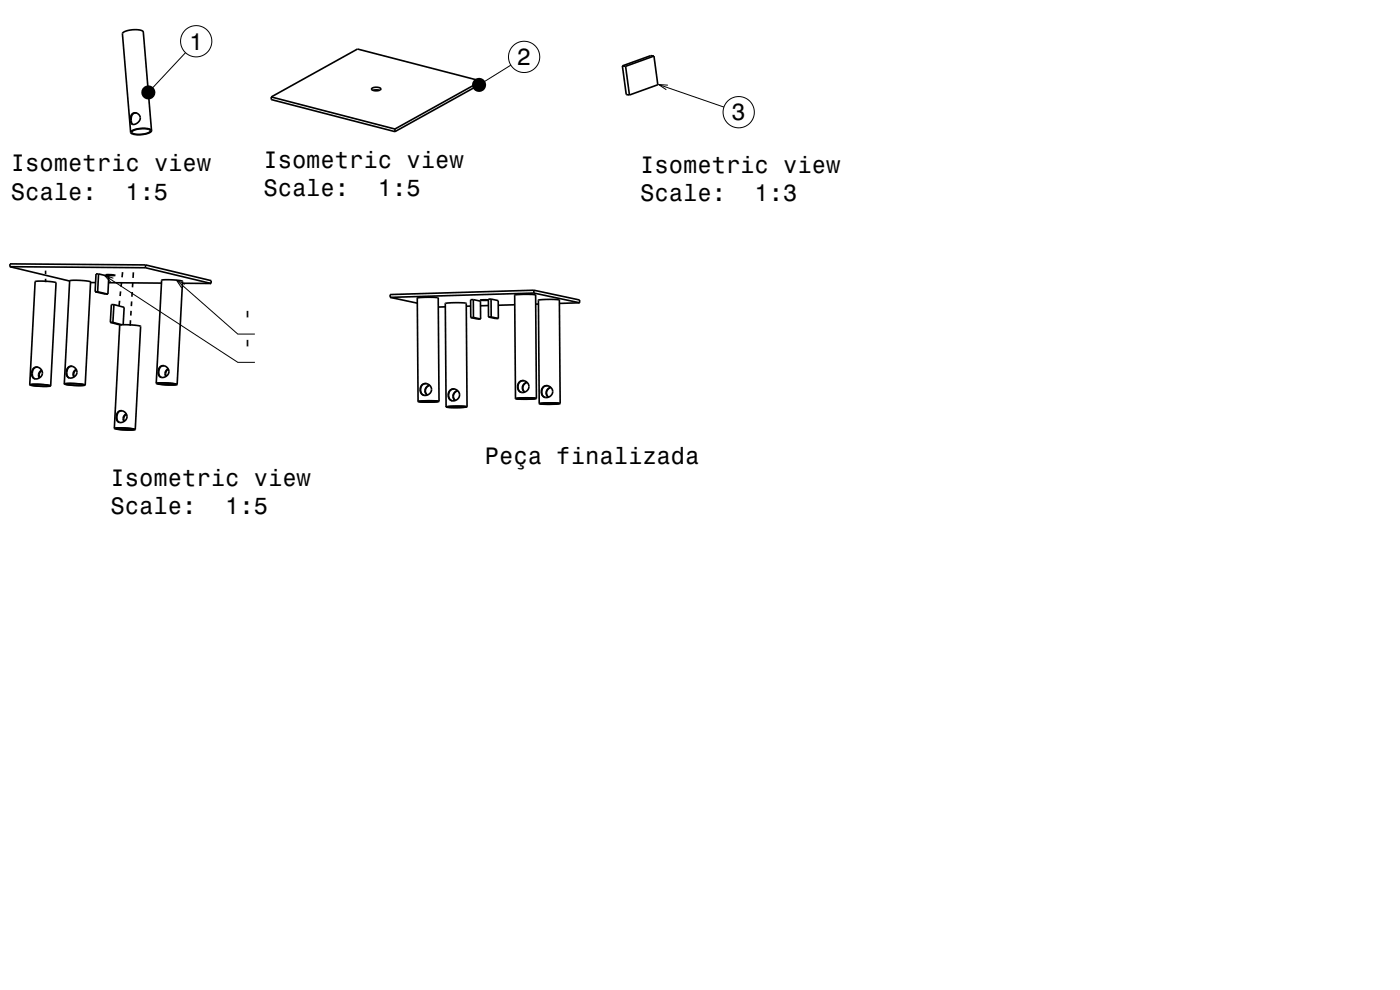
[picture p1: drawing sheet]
<svg xmlns="http://www.w3.org/2000/svg" width="297mm" height="210mm" viewBox="0 0 297 210" stroke-linecap="round" stroke-linejoin="round" font-family="sans-serif">
<g fill="none" stroke="#000" stroke-width=".35">
<path d="M78.9 18.7a1.46 1.46 0 0 1 1.9 .2 1.56 1.56 0 0 1-2 0zM80.5 19.2h-1.4M102.1 17.2l-26.3-6.8-18.3 10.2M102.1 17.2v.6l-18.3 10.1M102.1 17.2l-18.3 10.2M132 14l.7 .1M132 14l.9 6.1 .6 .1M132.7 14.1l.8 6.1M138.7 11.9l-.6-.1-6.1 2.2M138.7 11.9l.9 6.1-6.1 2.2M138.7 11.9l-6 2.2M28 27.9a4.2 4.2 0 0 1 3.9-.2 1.37 1.37 0 0 1-1.5 .7h-1.9a.4 .4 0 0 1-.4-.1 .4 .4 0 0 1-.1-.4z"/>
<path d="M28.1 24.1a1.13 1.13 0 0 1 1.6 .5 1.13 1.13 0 0 1-.7 1.6 .81 .81 0 0 1-1 .1 .81 .81 0 0 1-.3-1v-.6zM29 24a1.15 1.15 0 0 0-1.2 1.6l.4 .8M32.1 27.7l-1.7-20.9a3.1 3.1 0 0 0-3-.4l-1.1 .4-.3 .4 1.7 20.9M32.1 27.7a3.1 3.1 0 0 0-3-.4l-.9 .3-.5 .5M32.1 27.7a3.5 3.5 0 0 1-3 .9l-1-.2-.4-.3M57.5 20.6l26.3 6.8M57.5 20.6v.5l26.3 6.8M83.8 27.4v.5M2.1 56.6l28.8 .2M2.1 56.6l12.7 3M9.7 57.4v.7M9.7 59.1v.8"/>
<path d="M19.2 59.9h1.1M20.9 58.1l2.2 .5-.2 3.8M20.9 58.1h-.5l-.2 3.8M20.9 58.1l-.2 3.8M22.4 58.3l2 .1zM23 60l11.3 .1M25.8 59.8l-.1 1M26 57.7l-.1 1.1M28.2 59.9l-.1 1M28.3 57.8l-.1 1.1M30.9 56.8l13.9 3.3M30.9 56.2l13.9 3.3v.6"/>
<path d="M30.9 56.2v.6M30.9 56.2l-28.8-.2v.6M7.2 78.1a1.22 1.22 0 0 1 1.6 .3 1.22 1.22 0 0 1-.3 1.7 1.22 1.22 0 0 1-1.6-.2l-.2-1zM8 77.9a1.36 1.36 0 0 0-1.1 .9 1.36 1.36 0 0 0 .3 1.4l.3 .2M8.8 78.5l-.6 .7v.5l.2 .5M8.9 78.6a1.15 1.15 0 0 0-.5 1.5M14.4 78a1.2 1.2 0 0 1 1.7 .2 1.2 1.2 0 0 1-.3 1.7 1.2 1.2 0 0 1-1.7-.3v-.8zM15.4 77.7a1.36 1.36 0 0 0-1.2 .9 1.36 1.36 0 0 0 .3 1.5l.3 .1M16.2 78.3l-.6 .7-.1 .6 .2 .4M16.2 78.4a1.15 1.15 0 0 0-.4 1.5M20.2 61.9l2.7 .5M20.2 61.9h.5"/>
<path d="M20.7 61.9l2.2 .5M23.4 68.4h.6M23.4 68.4l2.1 .5M24 68.4l1.9 .5M24.2 64.6l2.1 .6-.2 3.7M24.2 64.6h-.6l-.2 3.8M24.2 64.6l-.2 3.8M25.4 63.8l-.1 1.1M25.6 61.8l-.1 1M27.7 67.9l-.1 1.2M27.8 65.9l-.1 1M27.9 63.9v1"/>
<path d="M28 61.9v1M33.9 77.9a1.2 1.2 0 0 1 1.7 .2 1.2 1.2 0 0 1-.3 1.7 1.2 1.2 0 0 1-1.7-.3v-.9zM34.9 77.6a1.36 1.36 0 0 0-1.2 .9 1.36 1.36 0 0 0 .3 1.4l.3 .2M35.7 78.2l-.6 .7-.1 .4 .2 .6M35.7 78.3a1.15 1.15 0 0 0-.4 1.5M38.7 60.1h6.1M82.8 63.1l5.7 1.2M94.5 65.1h-1.5M99.9 64.9l-1 .1M99.9 67.4l2.1 .3M100.4 63.6h-.6l.1 3.8M100.4 63.6v3.7"/>
<path d="M100.4 63.6l1.5 .3 .1 3.8M100.4 67.3l-.5 .1M100.4 67.3l1.6 .4M103.6 63.6l-1.7 .1h1.7M103.6 64.8l-1.7 .1M103.6 67.2l2.1 .4M104.2 63.4v3.8M104.2 63.4l-.6 .1v3.7M104.2 63.4l1.5 .4v3.8M104.2 67.2h-.6M104.2 67.2l1.5 .4M109.2 64.6l-3.5 .2"/>
<path d="M113.3 61.6v.6M113.3 61.6l-30.5 .9v.6M113.3 61.6l9.7 2v.6M113.3 62.2l-30.5 .9M113.3 62.2l9.7 2M114.2 64.5h-.6M123 64.2l-4.3 .2M6.3 81.6l1.2-21.9 1.9-.1 2.5 .4-1.2 21.9M6.3 81.6l2-.1 2.4 .4M6.3 81.6l2.2 .3h2.2M6.6 81.6h1.9l2 .2-1.8 .1zM13.6 81.4l1.2-21.8 2.2-.1 2.2 .3-1.1 21.9"/>
<path d="M13.6 81.4h2.3l2.2 .3M13.6 81.4l2.3 .4 2.2-.1M13.9 81.4h1.9l2 .3h-1.8zM24.3 90.9l1.1-21.9 2-.1 2.4 .3-1.1 21.9M24.3 90.9l1.9-.1 2.5 .3M24.3 90.9l2.4 .3 2-.1M24.5 90.9l1.9-.1 2.1 .3-1.9 .1zM25.1 87.3a1.22 1.22 0 0 1 1.6 .4 1.22 1.22 0 0 1-.2 1.6 1.22 1.22 0 0 1-1.7-.1l-.1-1zM26 87.2a1.36 1.36 0 0 0-1.2 .9 1.36 1.36 0 0 0 .4 1.4l.2 .1M26.8 87.8l-.6 .7-.1 .4 .2 .5M26.8 87.8a1.15 1.15 0 0 0-.4 1.6M33.1 81.3l1.2-21.9h2.2l2.2 .3-1.1 21.9"/>
<path d="M33.1 81.3l2.3-.1 2.2 .4M33.1 81.3l2.3 .3h2.2M33.4 81.3h1.9l2 .2-1.8 .1zM88.9 85.2l2.1-.2 1.9 .1-2 .2zM89.5 81.7a1.24 1.24 0 0 1 1.8 .2 1.24 1.24 0 0 1-.3 1.7 1.24 1.24 0 0 1-1.8-.4v-.9zM90.5 81.4a1.29 1.29 0 0 0-1.3 1 1.29 1.29 0 0 0 .8 1.5M91.1 81.7a1.21 1.21 0 0 0-.9 .9 1.21 1.21 0 0 0 .4 1.2M91.1 81.7a1.22 1.22 0 0 0-.5 2.1M93.1 85.1l-.1-21.9-2.2-.1-2.3 .1 .2 22M93.1 85.1l-1.9 .2-2.5-.1M93.1 85.1l-2.4-.1-2 .2M94.9 86.3l2.1-.1 1.8 .1-1.9 .1z"/>
<path d="M95.5 82.8a1.23 1.23 0 0 1 1.8 .2 1.23 1.23 0 0 1-.5 1.8 1.23 1.23 0 0 1-1.7-.6v-.7zM96.5 82.5a1.29 1.29 0 0 0-1.3 1.1 1.29 1.29 0 0 0 .7 1.4M97.1 82.8a1.21 1.21 0 0 0-1 .9 1.21 1.21 0 0 0 .4 1.3M97.1 82.9a1.23 1.23 0 0 0-.5 2.1M99.1 86.3l-.2-22-2.2-.1-2.2 .2 .1 21.9M99.1 86.3l-2 .2-2.5-.2M99.1 86.3l-2.4-.1-2.1 .1M109.6 84.5l2.1-.1 1.9 .1-2 .2zM110.2 81a1.23 1.23 0 0 1 1.8 .3 1.23 1.23 0 0 1-.4 1.8 1.23 1.23 0 0 1-1.8-.7l.1-.8zM111.2 80.8a1.29 1.29 0 0 0-1.3 1 1.29 1.29 0 0 0 .8 1.4M111.8 81.1a1.21 1.21 0 0 0-1 .9 1.21 1.21 0 0 0 .5 1.2M111.8 81.1a1.23 1.23 0 0 0-.5 2.1"/>
<path d="M113.8 84.5l-.2-21.9-2.4-.2-2 .2 .2 22M113.8 84.5l-2.2 .2-2.2-.1M113.8 84.5l-2.2-.1-2.2 .2M114.6 85.6l2.1-.1 1.9 .1-1.7 .1zM115.2 82.1a1.23 1.23 0 0 1 1.8 .2 1.23 1.23 0 0 1-.4 1.8 1.23 1.23 0 0 1-1.7-.6v-.8zM116.2 81.8a1.29 1.29 0 0 0-1.3 1.1 1.29 1.29 0 0 0 .8 1.4M116.8 82.1a1.21 1.21 0 0 0-.9 .9 1.21 1.21 0 0 0 .4 1.3M116.8 82.2a1.23 1.23 0 0 0-.5 2.1M118.8 85.6l-.1-22-2.2-.1-2.3 .2 .2 21.9M118.8 85.6l-2.2 .2-2.2-.2M118.8 85.6l-2.4-.1-2 .1"/>
</g>
<g fill="none" stroke="#000" stroke-width=".21">
<path d="M39.4 11.2l-7.9 8.4M108.4 13.8l-6.8 4.2M139.7 17.9l13.9 4.8M141.7 18.1l-2-.2 1.7 1.1M22.2 58.4l28.2 18.5h3.7M24.1 59l-1.9-.6 1.3 1.5M37.4 59.4l13 11.5h3.7M39.2 60.3l-1.8-.9 1.1 1.7"/>
<circle cx="41.6" cy="8.8" r="3.3"/>
<circle cx="111.2" cy="12.1" r="3.3"/>
<circle cx="156.7" cy="23.8" r="3.3"/>
</g>
<g fill="#000">
<circle cx="31.5" cy="19.6" r="1.5"/>
<circle cx="101.6" cy="18" r="1.5"/>
</g>
<g font-size="5">
<text x="40.1" y="10.5">1</text>
<text x="109.7" y="13.8">2</text>
<text x="155.2" y="25.5">3</text>
<text x="55.9" y="35.6">Isometric view</text>
<text x="2.3" y="36.3">Isometric view</text>
<text x="55.9" y="41.7">Scale:</text>
<text x="80.2" y="41.7">1:5</text>
<text x="135.8" y="36.7">Isometric view</text>
<text x="2.3" y="42.3">Scale:</text>
<text x="26.6" y="42.3">1:5</text>
<text x="135.8" y="42.7">Scale:</text>
<text x="160.1" y="42.7">1:3</text>
<text x="51" y="69.7">'</text>
<text x="51" y="75.7">'</text>
<text x="102.9" y="98.3">Peça finalizada</text>
<text x="23.5" y="103.1">Isometric view</text>
<text x="23.5" y="109.1">Scale:</text>
<text x="47.7" y="109.1">1:5</text>
</g>
</svg>
